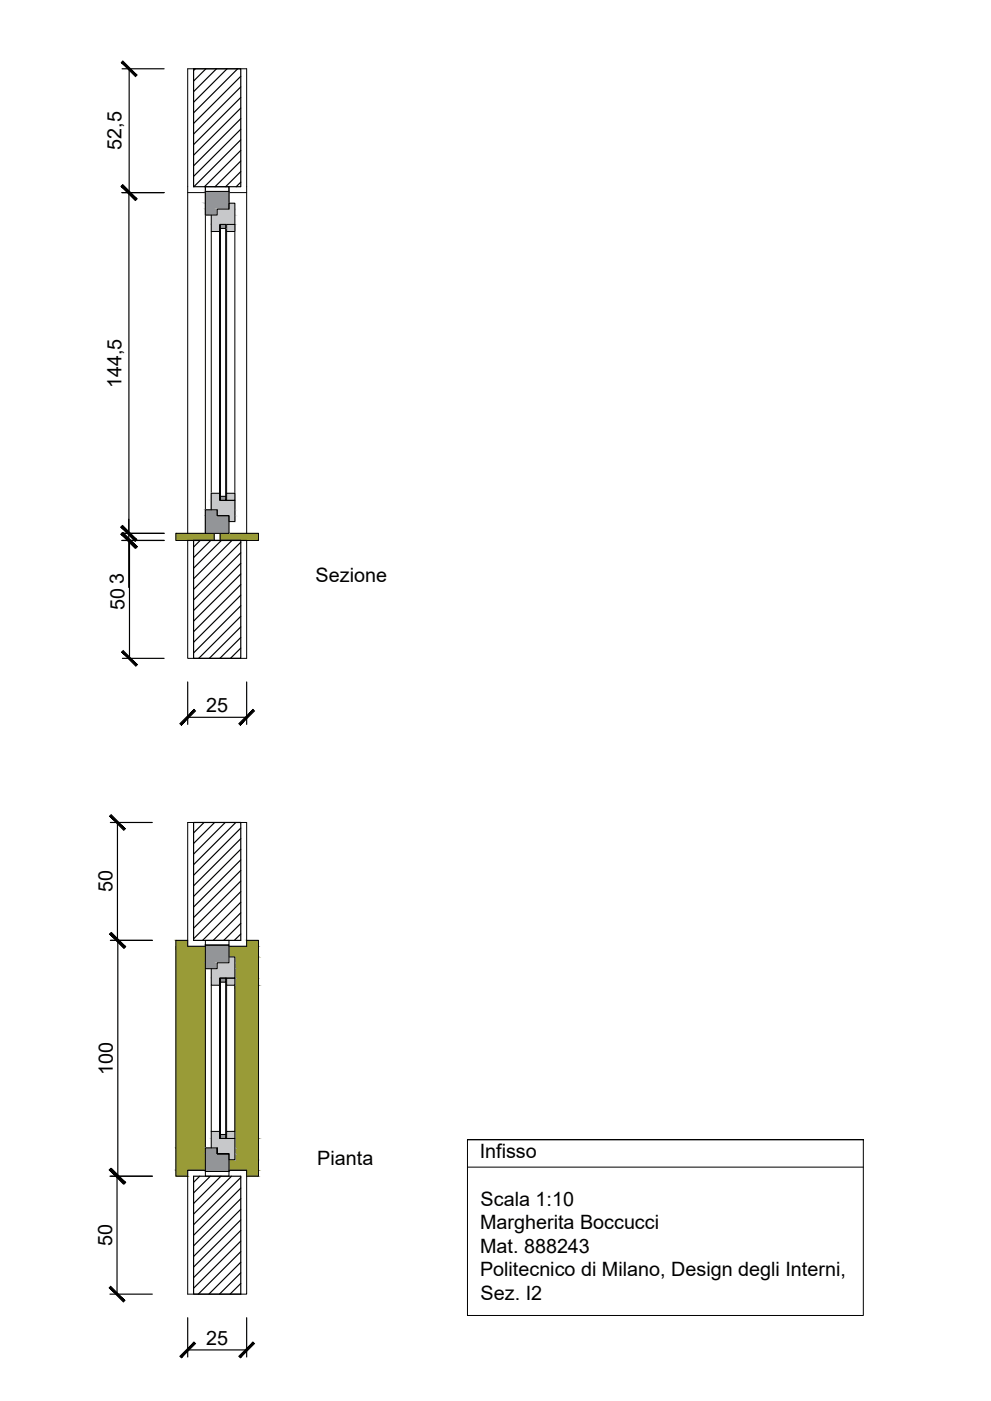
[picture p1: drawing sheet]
<svg xmlns="http://www.w3.org/2000/svg" width="420mm" height="594mm" viewBox="0 0 420 594" stroke-linecap="round" stroke-linejoin="round" font-family="sans-serif">
<!-- layer: 0.50 -->
<g fill="#999b37" stroke="#999b37" stroke-width=".42">
<path d="M93.3 226.2l16.3 3v-3zM93.3 226.2l16.3 3h-16.3z"/>
<path d="M74.6 226.2l16.2 3v-3zM74.6 226.2l16.2 3h-16.2z"/>
<path d="M104.6 398.8l5 2.5v-2.5zM104.6 398.8l5 2.5h-5z"/>
<path d="M74.6 398.8l5 2.5v-2.5zM74.6 398.8l5 2.5h-5z"/>
<path d="M97.1 401.3l12.5 4.5v-4.5zM97.1 401.3l12.5 4.5h-12.5z"/>
<path d="M99.6 405.8l10 9v-9zM99.6 405.8l10 9h-10z"/>
<path d="M99.6 414.8l10 3v-3zM99.6 414.8l10 3h-10z"/>
<path d="M99.6 417.8l10 62v-62zM99.6 417.8l10 62h-10z"/>
<path d="M99.6 479.8l10 3v-3zM99.6 479.8l10 3h-10z"/>
<path d="M74.6 401.3l12.5 85.5v-85.5zM74.6 401.3l12.5 85.5h-12.5z"/>
<path d="M99.6 482.8l10 9v-9zM99.6 482.8l10 9h-10z"/>
<path d="M97.1 491.8l12.5 4.5v-4.5zM97.1 491.8l12.5 4.5h-12.5z"/>
<path d="M74.6 486.8l12.5 9.5v-9.5zM74.6 486.8l12.5 9.5h-12.5z"/>
<path d="M104.6 496.3l5 2.5v-2.5zM104.6 496.3l5 2.5h-5z"/>
<path d="M74.6 496.3l5 2.5v-2.5zM74.6 496.3l5 2.5h-5z"/>
</g>
<!-- layer: 0.13 -->
<path d="M79.6 79.2v147M104.6 79.2v147M89.6 98.2v118M97.1 88.7v-9.5h-10v147h10M99.6 95.2v126M79.6 398.8h-5v100h5M104.6 398.8h5v100h-5M87.1 401.3h-7.5v-52.5h25v52.5h-7.5M87.1 400.8v96M89.6 417.8v62M99.6 417.8v62M79.6 496.3v52.5h25v-52.5" fill="none" stroke="#000" stroke-width=".42"/>
<!-- layer: 0.25 -->
<g fill="none" stroke="#000" stroke-width=".42">
<path d="M79.6 79.2v-50h25v50M87.1 79.2v2M97.1 79.2v2M79.6 81.7h7.5M93.1 98.2v111M93.5 95.2h2.2v1.7h-2.2zM93.5 96.9v113.6M95.7 95.2h.4M95.7 96.9v113.6M96.1 98.2v111M97.1 81.7h7.5M95.7 212.2h-2.2v-1.7h2.2v1.7h.4"/>
<path d="M79.6 229.2v50h25v-50M87.1 398.8h10v2h-10zM93.1 417.8v62M93.5 416.5v64.6M95.7 414.8h-2.2v1.7h2.2v-1.7h.4M95.7 416.5v64.6M96.1 417.8v62M87.1 496.8h10v2h-10zM95.7 482.8h-2.2v-1.7h2.2v1.7h.4"/>
</g>
<!-- layer: 0.50 -->
<g fill="none" stroke="#000" stroke-width=".5">
<path d="M51.8 29.2h17.8M54.8 29.2v52.5M82.1 29.2h20v50h-20zM82.8 29.2l-.7 .7M87.3 29.2l-5.2 5.2M91.8 29.2l-9.7 9.7M96.3 29.2l-14.2 14.2M100.8 29.2l-18.7 18.7M102.1 32.4l-20 20M102.1 36.8l-20 20M102.1 41.3l-20 20M102.1 45.8l-20 20"/>
<path d="M102.1 50.3l-20 20M102.1 54.8l-20 20M102.1 59.3l-19.9 19.9M102.1 63.8l-15.4 15.4M102.1 68.3l-10.9 10.9M102.1 72.8l-6.4 6.4M102.1 77.2l-1.9 2M51.7 81.7h17.9M54.7 81.7v144.5M51.6 229.2h18M51.6 226.2h18M54.6 220.2v28.9"/>
<path d="M54.9 229.2v50M79.6 229.2h25M82.1 229.2h20v50h-20zM84.9 229.2l-2.8 2.8M89.3 229.2l-7.2 7.2M93.8 229.2l-11.7 11.7M98.3 229.2l-16.2 16.2M102.1 229.9l-20 20M102.1 234.4l-20 20M102.1 238.9l-20 20M102.1 243.4l-20 20M102.1 247.9l-20 20"/>
<path d="M102.1 252.4l-20 20M102.1 256.9l-20 20M51.9 279.2h17.7M102.1 261.3l-17.9 17.9M102.1 265.8l-13.4 13.4M102.1 270.3l-8.9 8.9M102.1 274.8l-4.4 4.4M79.6 289.2v18M104.6 289.2v18M79.6 304.2h25M46.8 348.8h17.8M49.8 348.8v50"/>
<path d="M82.1 348.8h20v50h-20zM86.5 348.8l-4.4 4.4M91 348.8l-8.9 8.9M95.5 348.8l-13.4 13.4M100 348.8l-17.9 17.9M102.1 351.1l-20 20M102.1 355.6l-20 20M102.1 360.1l-20 20M102.1 364.6l-20 20M102.1 369.1l-20 20M102.1 373.6l-20 20M102.1 378.1l-20 20"/>
<path d="M46.8 398.8h17.8M49.9 398.8v100M102.1 382.6l-16.2 16.2M102.1 387.1l-11.7 11.7M102.1 391.6l-7.2 7.2M102.1 396l-2.7 2.8M46.6 498.8h18M49.6 498.8v50M79.6 496.3h7.5M82.1 498.8h20v50h-20zM84.7 498.8l-2.6 2.6M89.2 498.8l-7.1 7.1"/>
<path d="M93.7 498.8l-11.6 11.5M97.1 496.3h7.5M98.1 498.8l-16 16M102.1 499.3l-20 20M102.1 503.8l-20 20M102.1 508.3l-20 20M102.1 512.8l-20 20M102.1 517.3l-20 20M102.1 521.8l-20 20M102.1 526.3l-20 20M102.1 530.8l-18 18M102.1 535.2l-13.5 13.6"/>
<path d="M102.1 539.7l-9.1 9.1M46.6 548.8h18M79.6 558.8v16.6M102.1 544.2l-4.6 4.6M102.1 548.7l-.1 .1M104.6 558.8v16.6M79.6 572.4h25"/>
</g>
<!-- layer: 0.35 -->
<g fill="none" stroke="#000" stroke-width=".42">
<path d="M87.1 81.2h10v7.5h-5v2.5h-5zM96.1 95.2h3.5v3h-3.5zM97.1 88.7v-2.5h2.5v9h-6.5v3h-3.5v-7M87.1 216.2h5v2.5h5v7.5h-10zM89.6 216.2v-7h3.5v3h6.5v9h-2.5v-2.5h-5v-2.5M96.1 209.2h3.5v3h-3.5zM74.6 226.2h16.2v3h-16.2zM93.3 226.2h16.3v3h-16.3zM87.1 400.8h10v7.5h-5v2.5h-5zM96.1 414.8h3.5v3h-3.5zM97.1 405.8h2.5v9h-6.5v3h-3.5v-7M96.1 479.8h3.5v3h-3.5z"/>
<path d="M87.1 486.8h5v2.5h5v7.5h-10zM89.6 486.8v-7h3.5v3h6.5v9h-2.5v-2.5h-5v-2.5v2.5h5M198.2 483.3v74.5h167.8v-74.5h-167.8h167.8M198.2 494.9h167.8"/>
</g>
<!-- layer: 0.50 -->
<g fill="#939598" stroke="#939598" stroke-width=".42">
<path d="M87.1 81.2l10 5v-5zM87.1 81.2l10 5h-10z"/>
<path d="M87.1 86.2l10 2.5v-2.5zM87.1 86.2l10 2.5h-10z"/>
<path d="M87.1 88.7l5 2.5v-2.5zM87.1 88.7l5 2.5h-5z"/>
<path d="M87.1 216.2l5 2.5v-2.5zM87.1 216.2l5 2.5h-5z"/>
<path d="M87.1 218.7l10 7.5v-7.5zM87.1 218.7l10 7.5h-10z"/>
<path d="M87.1 400.8l10 7.5v-7.5zM87.1 400.8l10 7.5h-10z"/>
<path d="M87.1 408.3l5 2.5v-2.5zM87.1 408.3l5 2.5h-5z"/>
<path d="M87.1 486.8l5 2.5v-2.5zM87.1 486.8l5 2.5h-5z"/>
<path d="M87.1 489.3l10 7.5v-7.5zM87.1 489.3l10 7.5h-10z"/>
<path d="M93.5 95.2l2.2 1.7v-1.7zM93.5 95.2l2.2 1.7h-2.2z"/>
<path d="M93.5 210.5l2.2 1.7v-1.7zM93.5 210.5l2.2 1.7h-2.2z"/>
<path d="M93.5 414.8l2.2 1.7v-1.7zM93.5 414.8l2.2 1.7h-2.2z"/>
<path d="M93.5 481.1l2.2 1.7v-1.7zM93.5 481.1l2.2 1.7h-2.2z"/>
</g>
<g fill="#c7c8ca" stroke="#c7c8ca" stroke-width=".42">
<path d="M97.1 86.2l2.5 2.5v-2.5zM97.1 86.2l2.5 2.5h-2.5z"/>
<path d="M92.1 88.7l7.5 2.5v-2.5zM92.1 88.7l7.5 2.5h-7.5z"/>
<path d="M89.6 91.2l10 4v-4zM89.6 91.2l10 4h-10z"/>
<path d="M89.6 95.2l3.5 3v-3zM89.6 95.2l3.5 3h-3.5z"/>
<path d="M89.6 209.2l3.5 3v-3zM89.6 209.2l3.5 3h-3.5z"/>
<path d="M89.6 212.2l10 4v-4zM89.6 212.2l10 4h-10z"/>
<path d="M92.1 216.2l7.5 2.5v-2.5zM92.1 216.2l7.5 2.5h-7.5z"/>
<path d="M97.1 218.7l2.5 2.5v-2.5zM97.1 218.7l2.5 2.5h-2.5z"/>
<path d="M97.1 405.8l2.5 2.5v-2.5zM97.1 405.8l2.5 2.5h-2.5z"/>
<path d="M92.1 408.3l7.5 2.5v-2.5zM92.1 408.3l7.5 2.5h-7.5z"/>
<path d="M89.6 410.8l10 4v-4zM89.6 410.8l10 4h-10z"/>
<path d="M89.6 414.8l3.5 3v-3zM89.6 414.8l3.5 3h-3.5z"/>
<path d="M89.6 479.8l3.5 3v-3zM89.6 479.8l3.5 3h-3.5z"/>
<path d="M89.6 482.8l10 4v-4zM89.6 482.8l10 4h-10z"/>
<path d="M92.1 486.8l7.5 2.5v-2.5zM92.1 486.8l7.5 2.5h-7.5z"/>
<path d="M97.1 489.3l2.5 2.5v-2.5zM97.1 489.3l2.5 2.5h-2.5z"/>
<path d="M96.1 95.2l3.5 3v-3zM96.1 95.2l3.5 3h-3.5z"/>
<path d="M96.1 209.2l3.5 3v-3zM96.1 209.2l3.5 3h-3.5z"/>
<path d="M96.1 414.8l3.5 3v-3zM96.1 414.8l3.5 3h-3.5z"/>
<path d="M96.1 479.8l3.5 3v-3zM96.1 479.8l3.5 3h-3.5z"/>
</g>
<!-- layer: 0 -->
<g fill="#000" stroke="#000" stroke-width=".42">
<path d="M51.4 26.5l6 6 .7-.6zM51.4 26.5l.7-.6 6 6z"/>
<path d="M52.1 78.3l-.7 .7 6.7 5.3zM51.4 79l6.7 5.3-.7 .7z"/>
<path d="M51.3 79l6 6 .7-.7zM52 78.3l6 6-6.7-5.3z"/>
<path d="M51.9 222.9l-.6 .6 6.6 5.4zM51.3 223.5l6.6 5.4-.6 .6z"/>
<path d="M52 222.9l-.7 .6 6.7 5.4zM51.3 223.5l6.7 5.4-.7 .6z"/>
<path d="M51.3 226.5l6 6 .6-.7zM51.3 226.5l.6-.7 6 6z"/>
<path d="M51.6 226.5l6 6 .6-.7zM51.6 226.5l.6-.7 6 6z"/>
<path d="M52.2 275.9l-.6 .6 6.6 5.4zM51.6 276.5l6.6 5.4-.6 .6z"/>
<path d="M82.3 300.9l-5.4 6.6 6-6zM76.3 306.9l6-6-5.4 6.6z"/>
<path d="M101.3 306.9l.6 .6 5.4-6.6zM107.3 300.9l.6 .6-6 6z"/>
<path d="M46.5 346.1l6 6 .6-.7zM46.5 346.1l.6-.7 6 6z"/>
<path d="M46.5 396.1l6.6 5.3-6-6zM46.5 396.1l6.6 5.3-.6 .7z"/>
<path d="M46.6 396.1l6 6 .7-.7zM46.6 396.1l.7-.7 6 6z"/>
<path d="M47.3 495.4l-.7 .7 6.7 5.3zM46.6 496.1l6.7 5.3-.7 .7z"/>
<path d="M46.3 496.1l6 6 .6-.7zM46.3 496.1l.6-.7 6 6z"/>
<path d="M46.9 545.4l-.6 .7 6.6 5.3zM46.3 546.1l6.6 5.3-.6 .7z"/>
<path d="M82.3 569.1l-5.4 6.6 6-6zM82.3 569.1l-5.4 6.6-.6-.6z"/>
<path d="M101.3 575.1l.6 .6 5.4-6.6zM107.3 569.1l.6 .6-6 6z"/>
</g>
<g font-size="8.4">
<text x="51.6" y="63.6" transform="rotate(-90 51.6 63.6)">52,5</text>
<text x="51.5" y="164.7" transform="rotate(-90 51.5 164.7)">144,5</text>
<text x="52.5" y="247.4" transform="rotate(-90 52.5 247.4)">3</text>
<text x="133.8" y="246.6">Sezione</text>
<text x="52.8" y="258.8" transform="rotate(-90 52.8 258.8)">50</text>
<text x="87.5" y="302.1">25</text>
<text x="47.7" y="378.4" transform="rotate(-90 47.7 378.4)">50</text>
<text x="47.8" y="456" transform="rotate(-90 47.8 456)">100</text>
<text x="203.4" y="491.1">Infisso</text>
<text x="134.5" y="494">Pianta</text>
<text x="203.8" y="511.2">Scala 1:10</text>
<text x="203.5" y="521.2">Margherita Boccucci</text>
<text x="47.5" y="528.4" transform="rotate(-90 47.5 528.4)">50</text>
<text x="203.5" y="531.3">Mat. 888243</text>
<text x="203.5" y="541.3">Politecnico di Milano, Design degli Interni,</text>
<text x="203.8" y="551.3">Sez. I2</text>
<text x="87.5" y="570.3">25</text>
</g>
</svg>
